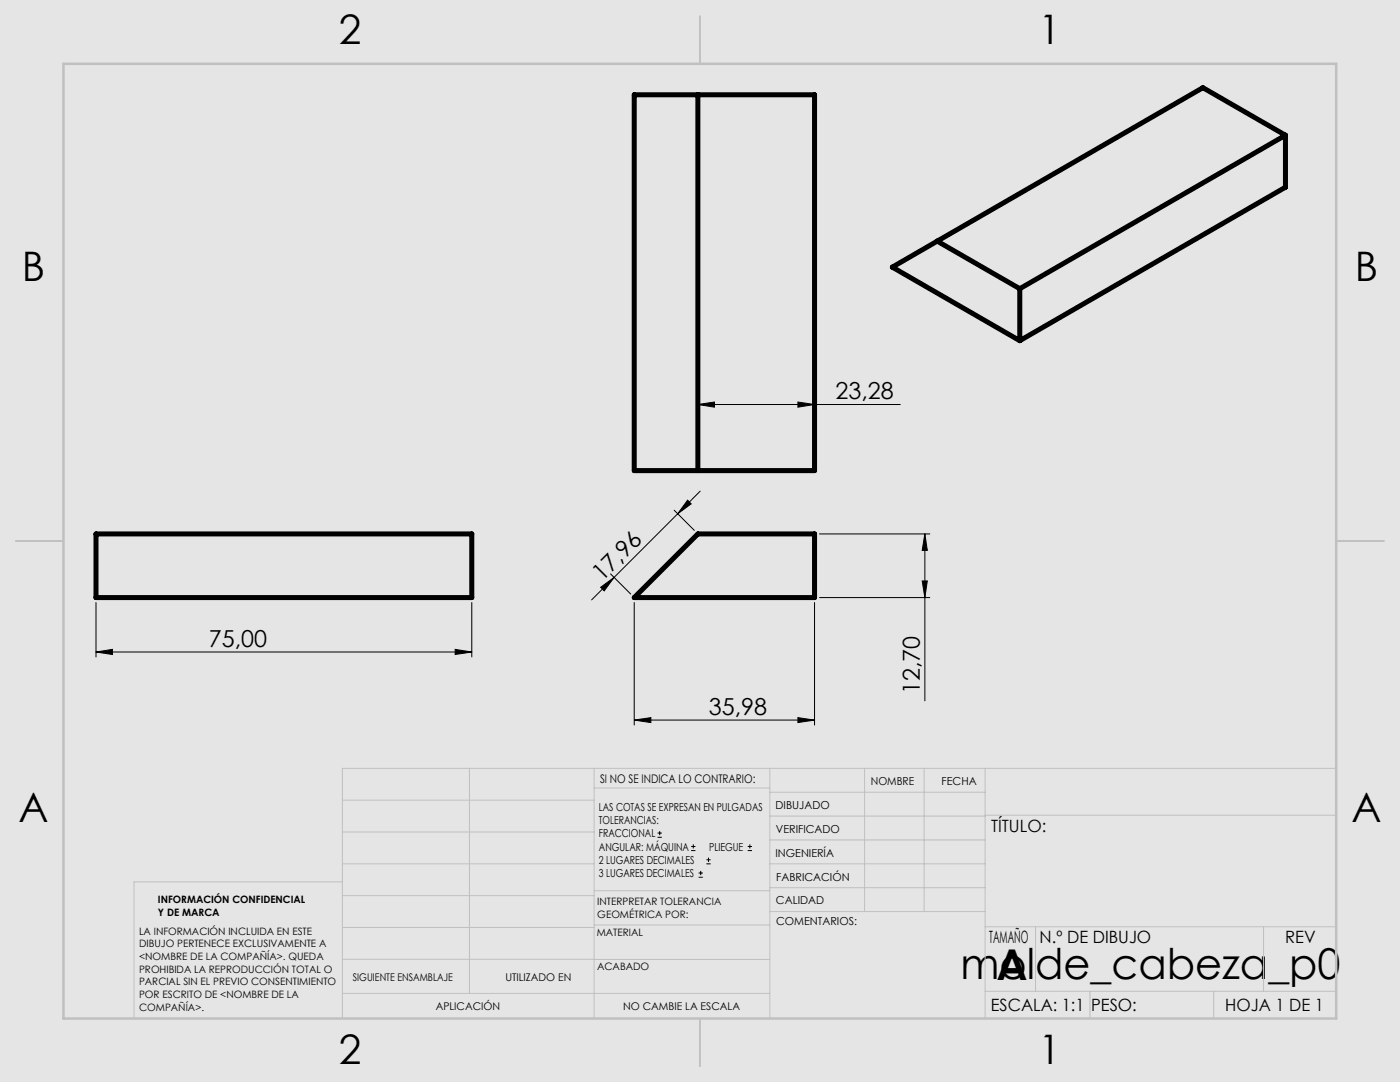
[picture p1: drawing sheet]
<svg xmlns="http://www.w3.org/2000/svg" width="279mm" height="216mm" viewBox="0 0 279 216" stroke-linecap="round" stroke-linejoin="round" font-family="sans-serif">
<path d="M0 0h279.4v215.9h-279.4z" fill="none" stroke="#e6e6db" stroke-width=".2"/>
<path d="M0 0h279.4v215.9h-279.4z" fill="#e6e6db"/>
<path d="M126.6 18.9h36v75h-36zM139.3 18.9v75M256.5 27l-16.4-9.5-53.1 30.6M256.5 27l-53 30.6M256.5 27v10.4l-53 30.6M187 48.1l16.5 9.5M187 48.1l-8.9 5.2 25.4 14.7M203.5 57.6v10.4M19.2 106.5h75v12.7h-75zM139.3 106.5h23.3v12.7h-36z" fill="none" stroke="#000" stroke-width="1"/>
<g fill="none" stroke="#000" stroke-width=".2">
<path d="M137.2 99.8l.7 .7-2.6 2zM139.3 80.7l3.3-.5v1zM139.3 80.7h40.4M139.7 98l-4.4 4.5M159.2 80.2l3.4 .5-3.4 .5zM119.9 117.2l2.7-2-2 2.7zM121.8 114.5l4.1 4M134.5 101.8l4.1 4M135.3 102.5l-17.2 17.2M163.5 119.2h22.1M163.5 106.5h22.1M184 115.9h1.1l-.5 3.3z"/>
<path d="M184.6 106.5v33.3M184.6 106.5l.5 3.3h-1.1zM19.2 130.1l3.2-.5v1zM19.2 120.2v10.9M19.2 130.1h75M90.8 129.6l3.4 .5-3.4 .5zM94.2 120.2v10.9M126.6 120.2v24.5M162.6 120.2v24.5M126.6 143.7l3.3-.5v1zM126.6 143.7h36M159.2 143.2l3.4 .5-3.4 .5z"/>
<path d="M131.2 167.1h.9M131.2 166.2h.9M131.7 165.8v.9M137.9 169.7h.9M137.9 168.9h.9M138.4 168.5v.8M139.4 175h.9M139.4 174.2h.9M139.8 173.8v.8M141 172.4h.8M141 171.6h.8M141.4 171.1v.9"/>
<path d="M149.2 169.7h.9M149.2 168.9h.9M149.6 168.5v.8"/>
</g>
<g fill="none" stroke="#c0c0c0" stroke-width=".2">
<path d="M68.3 159.7h50.3M93.7 153.3v44.9M118.6 153.3v49.9M118.6 157.2h35M153.6 153.3v49.9M153.6 158.1h43M172.5 153.3v28.6M184.4 153.3v28.6M196.6 153.3v49.9M266.7 153.3h-198.4v49.9M68.3 178.7h50.3M68.3 172.4h50.3"/>
<path d="M68.3 166h50.3M68.3 176h-41.6v27.2M118.6 177.7h35M153.6 167.6h43M153.6 162.8h43M153.6 172.4h43M153.6 177.1h43M196.6 162.7h70.1M68.3 198.2h85.3M68.3 191.4l85.3 .1M68.3 185.1h50.3M118.6 184.6h35"/>
<path d="M153.6 181.9h43M196.6 197.8h70.1M196.6 184.9h70.1M206.7 184.9v12.9M217.5 197.8v5.4M242.2 197.8v5.4M252.2 184.9v12.9"/>
</g>
<path d="M139.7 3.2v9.5M3.1 107.9h9.6M266.7 107.9h9.5M139.7 203.2v9.6" fill="none" stroke="#c0c0c0" stroke-width=".25"/>
<path d="M12.7 12.7h254v190.5h-254z" fill="none" stroke="#c0c0c0" stroke-width=".5"/>
<g fill="#000">
<path d="M137.2 99.8l.7 .7-2.6 2zM119.9 117.2l2.7-2-2 2.7z"/>
<path d="M184 115.9h1.1l-.5 3.3zM184.6 106.5l.5 3.3h-1.1z"/>
<path d="M126.6 143.7l3.3-.5v1zM159.2 143.2l3.4 .5-3.4 .5zM139.3 80.7l3.3-.5v1zM159.2 80.2l3.4 .5-3.4 .5zM19.2 130.1l3.2-.5v1zM90.8 129.6l3.4 .5-3.4 .5z"/>
</g>
<g font-size="8.5">
<text x="191.7" y="195.4">molde_cabeza_p0</text>
<text x="198.9" y="195.5">A</text>
</g>
<g font-size="8.1">
<text x="67.6" y="8.9">2</text>
<text x="207.3" y="8.9">1</text>
<text x="4.4" y="56.2">B</text>
<text x="270.4" y="56.2">B</text>
<text x="3.7" y="164.1">A</text>
<text x="269.7" y="164.1">A</text>
<text x="67.6" y="212.4">2</text>
<text x="207.3" y="212.4">1</text>
</g>
<g font-size="4.7">
<text x="166.8" y="79.7">23,28</text>
<text x="120.2" y="116.2" transform="rotate(-45 120.2 116.2)">17,96</text>
<text x="41.7" y="129.1">75,00</text>
<text x="141.5" y="142.7">35,98</text>
<text x="183.6" y="138.5" transform="rotate(-90 183.6 138.5)">12,70</text>
</g>
<g font-size="3.4">
<text x="197.8" y="166">TÍTULO:</text>
<text x="197.4" y="188.1">TAMAÑO</text>
<text x="207.5" y="188.1">N.º DE DIBUJO</text>
<text x="256.5" y="188.2">REV</text>
<text x="197.7" y="201.7">ESCALA: 1:1</text>
<text x="217.7" y="201.8">PESO:</text>
<text x="244.5" y="201.7">HOJA 1 DE 1</text>
</g>
<text font-size="2.4" x="119.8" y="156.2">SI NO SE INDICA LO CONTRARIO:</text>
<g font-size="2.2">
<text x="119.5" y="161.8">LAS COTAS SE EXPRESAN EN PULGADAS</text>
<text x="154.8" y="161.4">DIBUJADO</text>
<text x="173.8" y="156.6">NOMBRE</text>
<text x="187.9" y="156.7">FECHA</text>
<text x="119.5" y="164.4">TOLERANCIAS:</text>
<text x="119.5" y="167.1">FRACCIONAL</text>
<text x="154.9" y="166.3">VERIFICADO</text>
<text x="119.5" y="169.7">ANGULAR: MÁQUINA</text>
<text x="119.5" y="172.4">2 LUGARES DECIMALES</text>
<text x="141.5" y="169.7">PLIEGUE</text>
<text x="154.8" y="171">INGENIERÍA</text>
<text x="119.5" y="175">3 LUGARES DECIMALES</text>
<text x="154.9" y="175.7">FABRICACIÓN</text>
<text x="154.9" y="180.4">CALIDAD</text>
<text x="154.9" y="184.6">COMENTARIOS:</text>
</g>
<g font-size="2.1">
<text x="70.4" y="195.7">SIGUIENTE ENSAMBLAJE</text>
<text x="100.9" y="195.7">UTILIZADO EN</text>
<text x="86.9" y="201.5">APLICACIÓN</text>
<text x="124.3" y="201.6">NO CAMBIE LA ESCALA</text>
</g>
<g font-size="2">
<text x="31.5" y="180.3">INFORMACIÓN CONFIDENCIAL</text>
<text x="31.5" y="182.8">Y DE MARCA</text>
<text x="119.2" y="180.6">INTERPRETAR TOLERANCIA</text>
<text x="119.2" y="183.1">GEOMÉTRICA POR:</text>
<text x="27.8" y="186.5">LA INFORMACIÓN INCLUIDA EN ESTE</text>
<text x="27.8" y="189">DIBUJO PERTENECE EXCLUSIVAMENTE A</text>
<text x="27.8" y="191.6">&lt;NOMBRE DE LA COMPAÑÍA&gt;. QUEDA</text>
<text x="119.1" y="186.7">MATERIAL</text>
<text x="27.8" y="194.1">PROHIBIDA LA REPRODUCCIÓN TOTAL O</text>
<text x="27.8" y="196.6">PARCIAL SIN EL PREVIO CONSENTIMIENTO</text>
<text x="119.2" y="193.5">ACABADO</text>
<text x="27.8" y="199.1">POR ESCRITO DE &lt;NOMBRE DE LA</text>
<text x="27.8" y="201.7">COMPAÑÍA&gt;.</text>
</g>
</svg>
